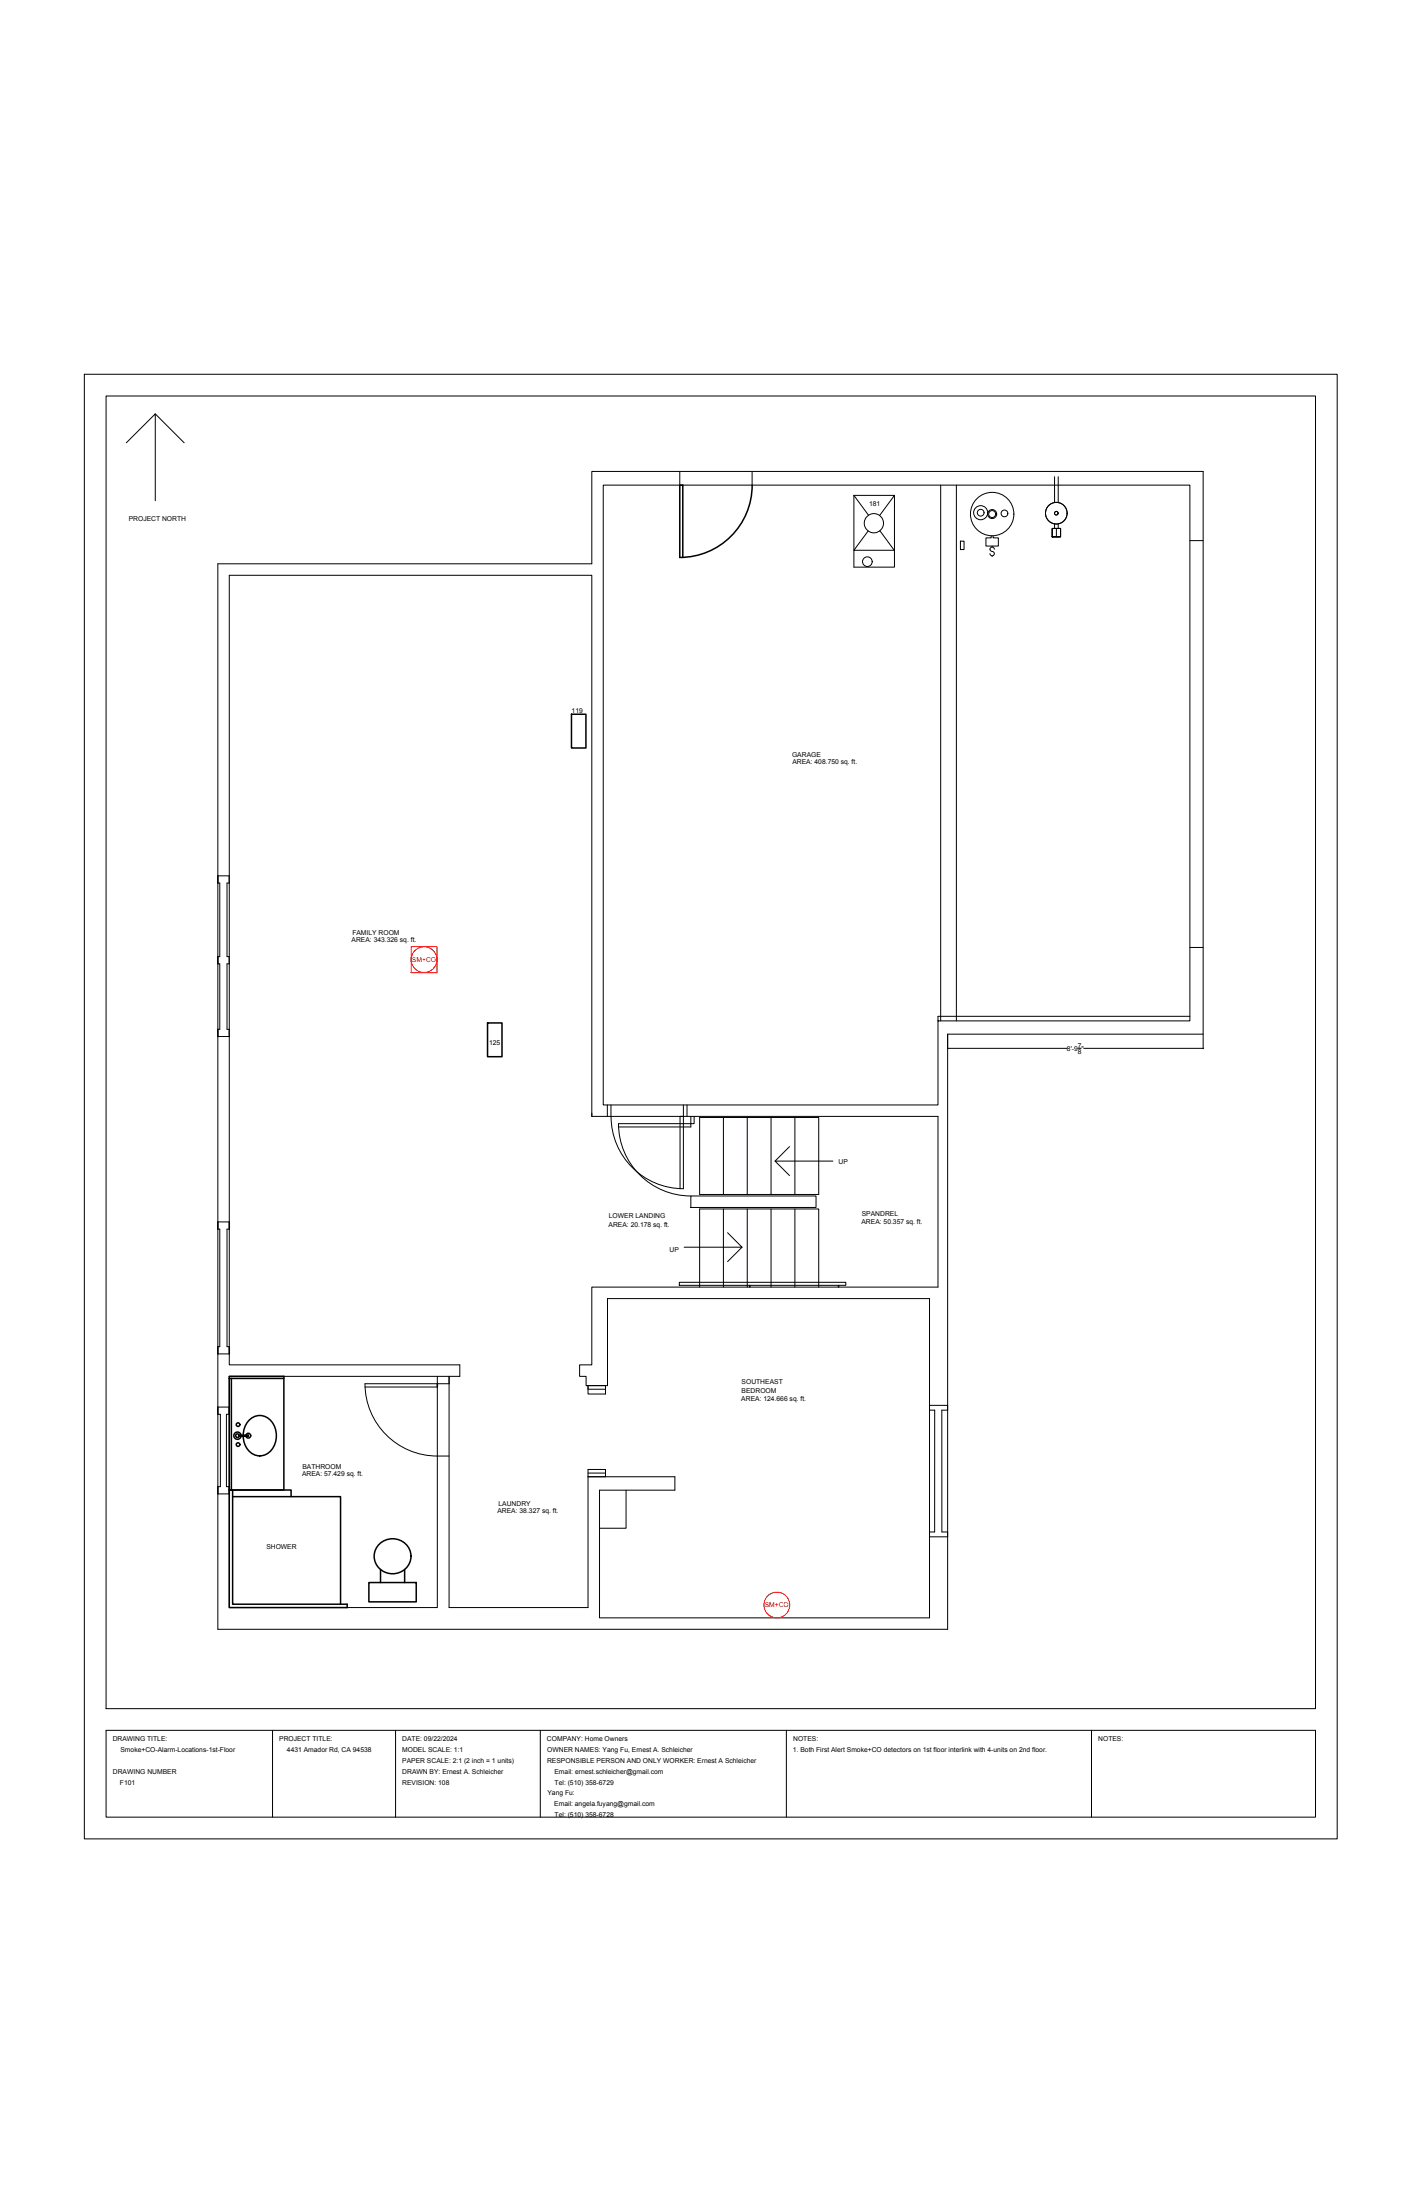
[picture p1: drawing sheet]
<svg xmlns="http://www.w3.org/2000/svg" width="279mm" height="432mm" viewBox="0 0 279 432" stroke-linecap="round" stroke-linejoin="round" font-family="sans-serif">
<!-- layer: A101-Floorplan-1st-floor -->
<g fill="none" stroke="#000" stroke-width=".2">
<path d="M133.4 92.5v2.7M147.6 92.5v2.7M167.5 97.2v14.1h8v-14.1M167.5 97.2h8l-2.9 4M167.5 97.2l2.9 3.9M184.6 95.2v105.2M187.6 95.2v105.2M206.9 93.6v5M207.6 93.6v5M42.7 110.7h73.4v-18.2h120v110.5h-50.2v116.8h-143.2zM170.3 104.2l-2.8 3.8h8M172.6 104.2l2.9 3.9"/>
<path d="M188.4 106.2h.8v1.7h-.8zM194.5 105.2v.4h-1.1v1.6h2.5v-1.6h-1.1v-.4M194.7 107.2v.2M194.7 109.1v.1M194.7 108.2a.43 .43 0 0 1 .4 .5 .43 .43 0 0 1-.4 .4 .43 .43 0 0 1-.5-.4M195.1 107.8a.43 .43 0 0 0-.4-.4 .43 .43 0 0 0-.5 .4 .43 .43 0 0 0 .5 .4M206.4 103.7h1.7v1.7h-1.7h1.7v-1.7h-1.7v1.7zM206.9 102.8v.9M207.3 103.7v1.7M207.6 102.8v.9M233.5 106.1h2.6M42.7 173.3h.4v14.5h-.4"/>
<path d="M42.7 171.9h2.3M45 171.9v1.4M45 173.3h-.5v14.5h.5M42.7 189.2h.4v12.8h-.4M45 187.8v1.4M45 189.2h-.5v12.8h.5M233.5 199.5h-49.5v17.4h-65.6v-121.7h115.1v105.2h-49.5M233.5 186h2.6M42.7 203.4h2.3M45 202v1.4M116.1 219.1v-106.2h-71.1v155h45.2v2.2h-45.2v45.4h40.8v-45.4M116.1 219.1h67.9v33.5h-67.9v15.3h-2.4v2.2h1.3v1.9h4.2v-17.1h63.2v62.6h-64.8v-25h14.8v-2.7h-17"/>
<path d="M116.1 218.5v.6M119.2 216.9v2.2M119.9 216.9a15.6 15.6 0 0 0 2.7 10.6 14.2 14.2 0 0 0 11.5 5.8M134.1 219.1h-.7v14.2M134.1 216.9v16.4M134.8 216.9v2.2M135.5 219.1v1.4h.7v-1.4M137.3 219.3h23.3v15.1h-23.3zM141.9 219.3v15.1M146.6 219.3v15.1M151.3 219.3v15.1M156 219.3v15.1"/>
<path d="M42.7 239.8h2.3M121.4 221.2h14.1v-.7h-14.2a14.2 14.2 0 0 0 14.3 14.2M135.5 234.7h24.6v2.3h-24.6zM141.9 237.3v15.3M146.6 237.3v15.3M151.3 237.3v15.3M154.9 225.1l-2.8 2.8M156 237.3v15.3M163.4 227.9h-11.3l2.8 2.8M42.7 241.2h.4v23.1h-.4M45 241.2h-.5v23.1h.5M133.3 251.7h32.7v.6h-32.7z"/>
<path d="M137.3 252.6v-15.3h23.3v15.3M142.8 241.9l2.8 2.9h-11.4M145.6 244.8l-2.8 2.8M147.1 252.3v.3M147.2 252.3v.3M164.5 252.3v.3M164.6 252.3v.3M42.7 276.2h2.3M42.7 277.6h.5v14.2h-.5M42.7 265.7h2.3M45 277.6h-.6v14.2h.6M71.6 272.2h14.2"/>
<path d="M88.1 271.6h-16.5a14.2 14.2 0 0 0 14.2 14.2h2.3M88.1 270.1v45.4h27.3v-27.1h3.4v1.4M115.4 272h3.4v1.6h-3.4zM115.4 272v.7h3.4M182.4 276.8h1v23.9h-1M182.4 275.8h3.5M185.9 276.8h-1.1v23.9h1.1M42.7 293.2h2.3M115.4 289.1h3.4M122.8 292.5v7.5h-5.2M182.4 301.6h3.5"/>
<circle cx="170.2" cy="110.2" r=".95"/>
<circle cx="171.5" cy="102.7" r="1.89"/>
<circle cx="192.4" cy="100.6" r="1.38"/>
<circle cx="192.4" cy="100.6" r=".66"/>
<circle cx="194.7" cy="100.9" r="4.3"/>
<circle cx="194.7" cy="100.9" r=".88"/>
<circle cx="194.7" cy="100.9" r=".68"/>
<circle cx="197.1" cy="100.8" r=".66"/>
<circle cx="207.3" cy="100.7" r="2.12"/>
<circle cx="207.3" cy="100.7" r=".35"/>
</g>
<!-- layer: Title Block -->
<path d="M20.8 339.6h237.3v17.1h-237.3z" fill="none" stroke="#000" stroke-width=".2"/>
<!-- layer: 00-page-edge -->
<path d="M16.5 73.5h245.9v287.4h-245.9zM20.8 77.7h237.3v257.7h-237.3zM24.8 86.9l5.7-5.7v17.1M30.5 81.2l5.6 5.7M20.8 339.6h.1M53.5 339.6v17.1M77.6 339.6v17.1M106 339.6v17.1M154.3 339.6v17.1M214.2 339.6v17.1" fill="none" stroke="#000" stroke-width=".2"/>
<!-- layer: A101-Floorplan-1st-floor -->
<g fill="none" stroke="#000" stroke-width=".3">
<path d="M147.6 95.2a14.2 14.2 0 0 1-14.2 14.2v-14.2h.6v14.2M112.1 140.2h2.9v6.6h-2.9zM42.7 171.9v1.4M42.7 187.8v1.4M42.7 202v1.4M95.7 200.8h2.8v6.6h-2.8zM42.7 239.8v1.4M45 239.8v1.4M42.7 264.3v1.4M42.7 276.2v1.4M45 270.6v-.5h10.7v22.3h-10.3M45 264.3v1.4"/>
<path d="M45 270.6v22.6M45 270.6h10.7M45.4 270.6v21.8M49.2 278.5a3 3 0 0 1 4.8 1.7 4.2 4.2 0 0 1-2.4 5.5 3.3 3.3 0 0 1-3.8-3.1 4.4 4.4 0 0 1 1.4-4.1zM85.8 271.6v.6M42.7 291.8v1.4M45 292.4h.6v22.5h22.5v.6h-23.1zM45 292.4h.4M45.6 293.8h21.2v21.1M45.6 292.4h11.5v1.4M46.9 281.7h1.8v.2h-1.8M72.4 310.6h9.3v3.8h-9.3z"/>
<path d="M74.5 303a3.5 3.5 0 0 1 5-.1 3.5 3.5 0 0 1 .1 5 3.5 3.5 0 0 1-5 .1 3.5 3.5 0 0 1-.1-5zM74.7 308v2.6M79.4 308v2.6"/>
<circle cx="46.7" cy="279.6" r=".35"/>
<circle cx="46.6" cy="281.8" r=".71"/>
<circle cx="46.6" cy="281.8" r=".35"/>
<circle cx="46.7" cy="283.5" r=".35"/>
<circle cx="48.7" cy="281.8" r=".47"/>
</g>
<!-- layer: A101-Text -->
<path d="M185.9 203v2.8M185.9 205.8h23.5M186 205.7l-.1 .1M211.5 205.8h.6M212.6 205.8h23.5M236.1 203v2.8M236.1 205.7l-.1 .1" fill="none" stroke="#000" stroke-width=".2"/>
<!-- layer: F101-Fire-and-CO-1st-floor -->
<g fill="none" stroke="#f00" stroke-width=".2">
<path d="M80.7 185.8h5.1v5.1h-5.1z"/>
<circle cx="83.2" cy="188.3" r="2.52"/>
<circle cx="152.4" cy="315" r="2.52"/>
</g>
<g font-size="1.3">
<text x="170.5" y="99.4">181</text>
<text x="25.3" y="102.2">PROJECT NORTH</text>
<text x="112.2" y="139.8">119</text>
<text x="155.4" y="148.7">GARAGE</text>
<text x="155.5" y="150">AREA: 408.750 sq. ft.</text>
<text x="69" y="184.8">AREA: 343.326 sq. ft.</text>
<text x="69.1" y="183.5">FAMILY ROOM</text>
<text x="96" y="205.2">125</text>
<text x="209.3" y="206.2">8'-9 &quot;</text>
<text x="211.5" y="205.6">7</text>
<text x="211.5" y="206.9">8</text>
<text x="164.5" y="228.4">UP</text>
<text x="119.5" y="239.1">LOWER LANDING</text>
<text x="169.1" y="238.7">SPANDREL</text>
<text x="119.4" y="240.8">AREA: 20.178 sq. ft.</text>
<text x="131.4" y="245.7">UP</text>
<text x="169" y="240.3">AREA: 50.357 sq. ft.</text>
<text x="145.5" y="275">AREA: 124.666 sq. ft.</text>
<text x="145.5" y="271.7">SOUTHEAST</text>
<text x="145.5" y="273.4">BEDROOM</text>
<text x="59.3" y="289.8">AREA: 57.429 sq. ft.</text>
<text x="59.3" y="288.3">BATHROOM</text>
<text x="97.6" y="297">AREA: 38.327 sq. ft.</text>
<text x="97.8" y="295.6">LAUNDRY</text>
<text x="52.3" y="304">SHOWER</text>
<text x="22.1" y="341.8">DRAWING TITLE:</text>
<text x="54.8" y="341.8">PROJECT TITLE:</text>
<text x="78.9" y="341.7">DATE: 09/22/2024</text>
<text x="107.3" y="341.7">COMPANY: Home Owners</text>
<text x="155.6" y="341.8">NOTES:</text>
<text x="215.5" y="341.8">NOTES:</text>
<text x="23.6" y="343.9">Smoke+CO-Alarm-Locations-1st-Floor</text>
<text x="56.3" y="343.9">4431 Amador Rd, CA 94538</text>
<text x="78.9" y="343.9">MODEL SCALE: 1:1</text>
<text x="78.9" y="346">PAPER SCALE: 2:1 (2 inch = 1 units)</text>
<text x="107.3" y="346">RESPONSIBLE PERSON AND ONLY WORKER: Ernest A Schleicher</text>
<text x="107.4" y="343.8">OWNER NAMES: Yang Fu, Ernest A. Schleicher</text>
<text x="155.6" y="343.9">1. Both First Alert Smoke+CO detectors on 1st floor interlink with 4-units on 2nd floor.</text>
<text x="22.2" y="348.2">DRAWING NUMBER</text>
<text x="23.5" y="350.3">F101</text>
<text x="78.9" y="350.3">REVISION: 108</text>
<text x="78.9" y="348.1">DRAWN BY: Ernest A. Schleicher</text>
<text x="107.4" y="352.4">Yang Fu:</text>
<text x="108.8" y="348.1">Email: ernest.schleicher@gmail.com</text>
<text x="108.8" y="350.3">Tel: (510) 358-6729</text>
<text x="108.8" y="354.5">Email: angela.fuyang@gmail.com</text>
<text x="108.8" y="356.7">Tel: (510) 358-6728</text>
</g>
<g font-size="1.3" fill="#f00">
<text x="80.8" y="188.8">SM+CO</text>
<text x="150" y="315.5">SM+CO</text>
</g>
</svg>
